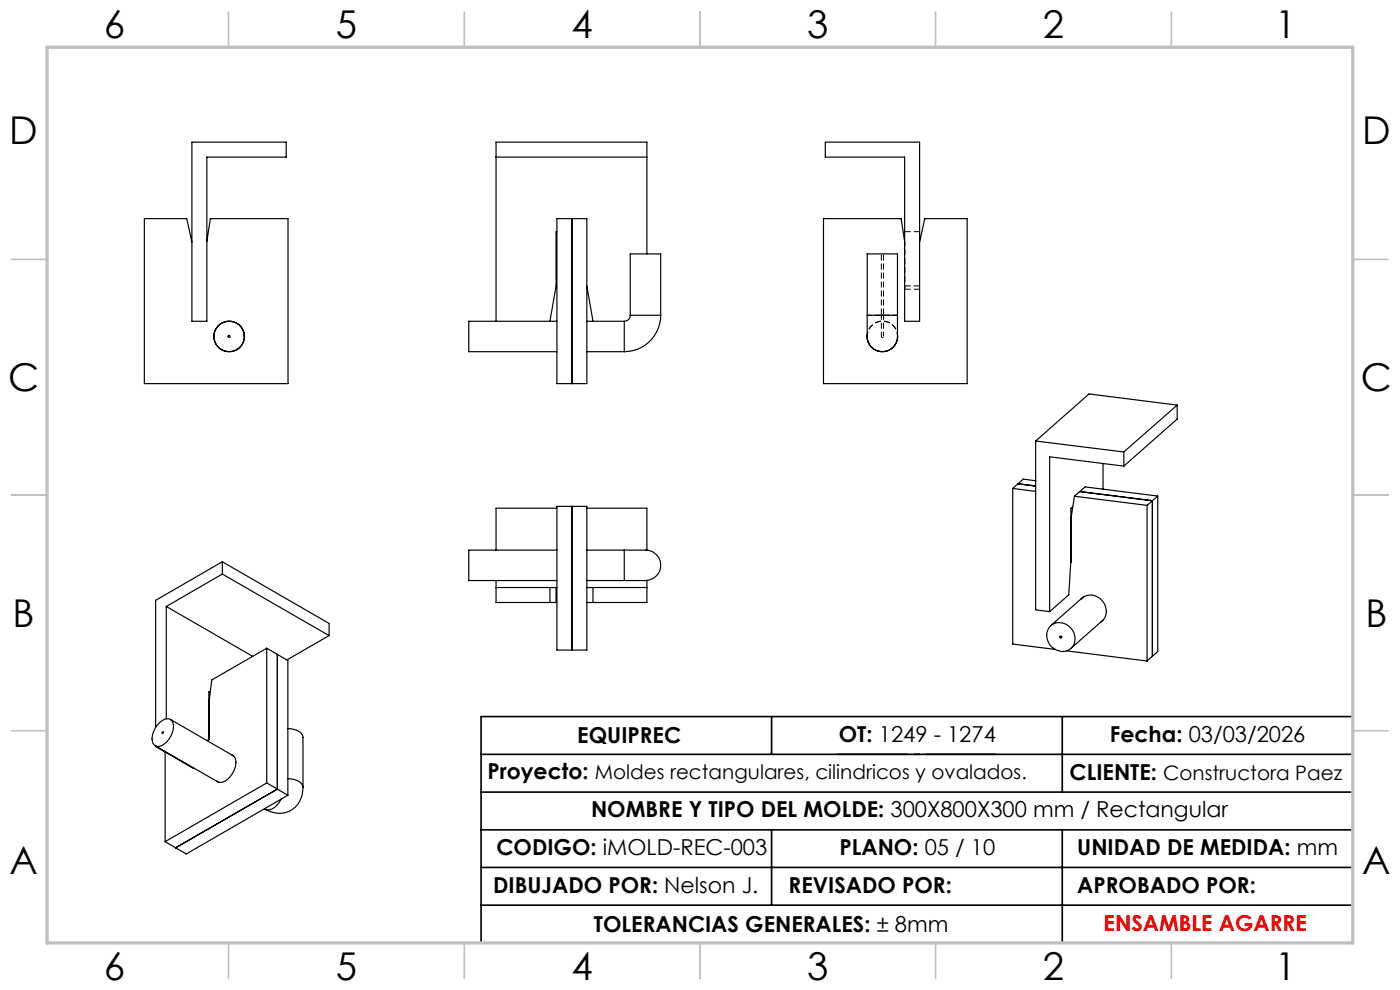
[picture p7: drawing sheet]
<svg xmlns="http://www.w3.org/2000/svg" width="297mm" height="210mm" viewBox="0 0 297 210" stroke-linecap="round" stroke-linejoin="round" font-family="sans-serif">
<g fill="none" stroke="#000" stroke-width=".25">
<path d="M40.7 30.2h20v3.1h-16.8v34.8h-3.2zM105.2 33.3h32M175.1 30.2h20v37.9h-3.2v-34.8h-16.8zM43.9 51.2l.7-4.8h16.5v35h-30.5v-35h9l1.1 5M118.1 46.4h6.4v35h-6.4zM118.1 49.2h-.1v11.5l-1.3 7.4M121.3 46.4v35M137.2 53.9v-23.7h-32v37.9M191.9 51.2l-.7-4.8h-16.5v35h30.5v-35h-9l-1.1 5M45.4 71v.4M51.8 71v.4M118.1 68.1h-18.7v6.5h18.7"/>
<path d="M124.5 68.1h7.9M124.5 74.6h7.9M124.5 60.7l1.3 7.4M132.4 68.1v6.5M133.7 66.9a1.26 1.26 0 0 1-1.3 1.2M133.7 66.9v-13h6.5v13M133.7 66.9h6.5M140.2 66.9a7.7 7.7 0 0 1-7.8 7.7M184 66.9v3.2a5.2 5.2 0 0 0 .8 3.4 3.3 3.3 0 0 0 3.9 .7 3.3 3.3 0 0 0 1.7-3.7v-3.6M184 71a3.2 3.2 0 0 0 3.2 3.6 3.2 3.2 0 0 0 3.2-3.6M184 66.9v-13h6.4v13M184 66.9h6.4"/>
<path d="M219.7 93.5l18.7 2.4M219.7 93.5v35.9l3 .3M234 98.3v5.5M238.4 95.9v3M238.4 98.9l-15.7-2v32.8M249.7 85.9l-18.7-2.3-11.3 9.9M249.7 85.9l-11.3 10M249.7 85.9v3l-11.3 10M47.2 119.2l-14.2 8.1v27M47.2 119.2v2.6M47.2 119.2l22.6 13v2.6M118.1 116.7h-18.7v6.4h18.7"/>
<path d="M118.1 107.4h6.4v30.5h-6.4zM118.1 107.8h-12.9v8.9M121.3 107.4v30.5M124.5 107.8h12.7v8.9M124.5 116.7h7.9M132.4 116.7h3.2a5 5 0 0 1 3.5 .8 3.3 3.3 0 0 1 .6 4 3.3 3.3 0 0 1-3.6 1.6h-3.7M132.4 116.7v6.4M214.8 103.6l4.9 .6M214.8 103.6v33l9 1.2M216 102.6l3.7 .5M216 102.6l-1.2 1M219.7 102l-2.6-.4-1.1 1"/>
<path d="M227.2 118.2h.1M227.2 117h.1M227.2 118.7l-.5 7.5-4 3.5M227.2 116.4h.1M227.6 107.5l-.4 .3v11.5M227.9 105.3l15.4 1.9M227.9 105.3l-.7 4.6M229.1 104.3l15.4 1.9v33M243.3 107.2v33M245.6 105.2v33l-1.1 1M245.6 105.2l-2.3 2M245.6 105.2l-15.4-1.9-2.3 2"/>
<path d="M35.3 128.6v23.9M35.3 128.6l18.3 10.6M47.2 121.8l-11.9 6.8M47.2 121.8l22.6 13M56.6 137.5v28.6M56.6 137.5l2.2 1.3M56.6 137.5l-11.7 6.7-.5 4.5v8.1l-.2 .1M58.8 138.8v28.6M58.8 138.8l2.3 1.3v28.6M69.8 134.8l-8.9 5.2M105.2 123.1v4.7h12.9M105.2 124.6h12.9"/>
<path d="M116.7 124.6v3.2M118 124.6v3.2M124.5 123.1h7.9M124.5 124.6h12.7M125.8 124.6v3.2M137.2 123.1v4.7h-12.7M223 132.6a3.3 3.3 0 0 1 4.1 .5 3.3 3.3 0 0 1 .4 4.1 3.2 3.2 0 0 1-3.3 .8 3.2 3.2 0 0 1-2.1-2.6 2.84 2.84 0 0 1 .9-2.8zM226.3 138.1l17 2.1M229.3 127.1a3.3 3.3 0 0 1 4.1-.2 3.3 3.3 0 0 1 1.1 4l-1 1.1M229.8 126.6l-6.9 6.1M234.1 131.5l-6.9 6M244.5 139.2l-1.2 1"/>
<path d="M32.9 158.2l13.5 7.7M33 158.2v.2M33 158.4l8.1 4.6h.1M33.1 158.3l-.1 .1M33.9 153.2a1.94 1.94 0 0 1 2.3-.6 2.5 2.5 0 0 1 .3 3 4 4 0 0 1-3 2.8 1.6 1.6 0 0 1-1.2-2.3 5.6 5.6 0 0 1 1.6-2.9zM35 159.5v19M36.2 152.6l13.4 7.8M44.3 150.7l.1 .4M44.3 151.2h.1M44.3 149.4h.1M44.6 146.9l-.3-.2v9.5l-.2 1M61.1 154.5a3.4 3.4 0 0 1 3.1 1.5l.1 11"/>
<path d="M35 178.5l2.3 1.3M49.2 160.1a1.71 1.71 0 0 1 .8 2.2 4.5 4.5 0 0 1-3.1 3.7h-.4l-.6-.3M56.1 171.5l.2 .2M56.6 166.1l-21.6 12.4M56.6 166.1l2.2 1.3M58.8 167.4l-21.5 12.4M58.8 167.4l2.3 1.3M59.7 169.5a3.2 3.2 0 0 1-3.3 2.2h-.1M61.1 165.2a3.4 3.4 0 0 1 3.1 1.4l.1 .4M61.1 168.7l-21.6 12.4-2.2-1.3M64.3 167a5.1 5.1 0 0 1-2.6 4.9 5.1 5.1 0 0 1-5.4-.2"/>
<circle cx="48.6" cy="71.4" r="3.3"/>
<circle cx="48.6" cy="71.4" r=".21"/>
<circle cx="48.6" cy="71.4" r="3.2"/>
<circle cx="225.1" cy="135.2" r=".21"/>
<circle cx="34.5" cy="155.4" r=".19"/>
</g>
<path d="M184 71a3.3 3.3 0 0 1 3.2-2.9 3.3 3.3 0 0 1 3.2 2.9M187.2 71.6a.22 .22 0 0 1-.2-.3 .22 .22 0 0 1 .4-.1 .22 .22 0 0 1-.1 .4h-.1" fill="none" stroke="#000" stroke-width=".21" stroke-dasharray="1.3 .6" stroke-dashoffset=".7" stroke-linecap="butt"/>
<path d="M191.9 51.2l.1 .2M191.9 49.1h3.2M191.9 60.6h3.2M192 61.4h3.1" fill="none" stroke="#000" stroke-width=".21" stroke-dasharray="1.3 .6" stroke-linecap="butt"/>
<path d="M192 51.4v10" fill="none" stroke="#000" stroke-width=".21" stroke-dasharray="1.3 .6" stroke-dashoffset=".4" stroke-linecap="butt"/>
<path d="M184 71.4a3.2 3.2 0 0 1 3.2-3.3 3.2 3.2 0 0 1 3.2 3.3M184 66.9h6.4M187 66.9v4.5M187.4 71.4v-4.5" fill="none" stroke="#000" stroke-width=".21" stroke-dasharray="1.3 .6" stroke-dashoffset=".3" stroke-linecap="butt"/>
<path d="M187 66.9h.4h-.4" fill="none" stroke="#000" stroke-width=".21" stroke-dasharray="1.3 .6" stroke-dashoffset=".5" stroke-linecap="butt"/>
<path d="M187 53.9v13M187.4 66.9v-13" fill="none" stroke="#000" stroke-width=".21" stroke-dasharray="1.3 .6" stroke-dashoffset="-.1" stroke-linecap="butt"/>
<path d="M177.7 160h33.7" fill="none" stroke="#000" stroke-width=".35" stroke-dasharray="15.2 1.3 1.3 1.3" stroke-dashoffset=".3" stroke-linecap="butt"/>
<path d="M163.7 152v8M225.4 152v16M287 152h-184.9v48M102.1 160h184.9M102.1 168h184.9M102.1 176h184.9M163.7 176v16M225.4 176v24M102.1 184h184.9M102.1 192h184.9" fill="none" stroke="#000" stroke-width=".35"/>
<g fill="none" stroke="#c0c0c0" stroke-width=".35">
<path d="M48.5 2.5v7.5M98.5 2.5v7.5M148.5 2.5v7.5M198.5 2.5v7.5M248.5 2.5v7.5M2.5 55h7.5M287 55h7.5M2.5 105h7.5M287 105h7.5M2.5 155h7.5M287 155h7.5M48.5 200v7.5"/>
<path d="M98.5 200v7.5M148.5 200v7.5M198.5 200v7.5M248.5 200v7.5"/>
</g>
<path d="M10 10h277v190h-277z" fill="none" stroke="#c0c0c0" stroke-width=".7"/>
<g font-size="8.1">
<text x="22" y="8">6</text>
<text x="71.2" y="8">5</text>
<text x="121.2" y="8">4</text>
<text x="171.3" y="8">3</text>
<text x="221.3" y="8">2</text>
<text x="270.5" y="8">1</text>
<text x="2" y="30.5">D</text>
<text x="289" y="30.5">D</text>
<text x="1.7" y="83">C</text>
<text x="288.7" y="83">C</text>
<text x="2.7" y="133">B</text>
<text x="289.7" y="133">B</text>
<text x="2" y="185.5">A</text>
<text x="289" y="185.5">A</text>
<text x="22" y="208">6</text>
<text x="71.2" y="208">5</text>
<text x="121.2" y="208">4</text>
<text x="171.3" y="208">3</text>
<text x="221.3" y="208">2</text>
<text x="270.5" y="208">1</text>
</g>
<g font-size="4.7">
<text x="122.5" y="157.5">EQUIPREC</text>
<text x="178" y="157.4">OT: 1249 - 1274</text>
<text x="235.5" y="157.5">Fecha: 03/03/2026</text>
<text x="103.4" y="165.2">Proyecto: Moldes rectangulares, cilindricos y ovalados.</text>
<text x="226.9" y="165.5">CLIENTE: Constructora Paez</text>
<text x="125.4" y="173.3">NOMBRE Y TIPO DEL MOLDE: 300X800X300 mm / Rectangular</text>
<text x="105.3" y="181.3">CODIGO: iMOLD-REC-003</text>
<text x="178.1" y="181.3">PLANO: 05 / 10</text>
<text x="228.5" y="181.3">UNIDAD DE MEDIDA: mm</text>
<text x="104.6" y="189.5">DIBUJADO POR: Nelson J.</text>
<text x="167.3" y="189.5">REVISADO POR:</text>
<text x="228.5" y="189.5">APROBADO POR:</text>
<text x="126" y="197.7">TOLERANCIAS GENERALES: ± 8mm</text>
</g>
<text font-size="4.7" fill="#f00" x="234.1" y="197.5">ENSAMBLE AGARRE</text>
</svg>
